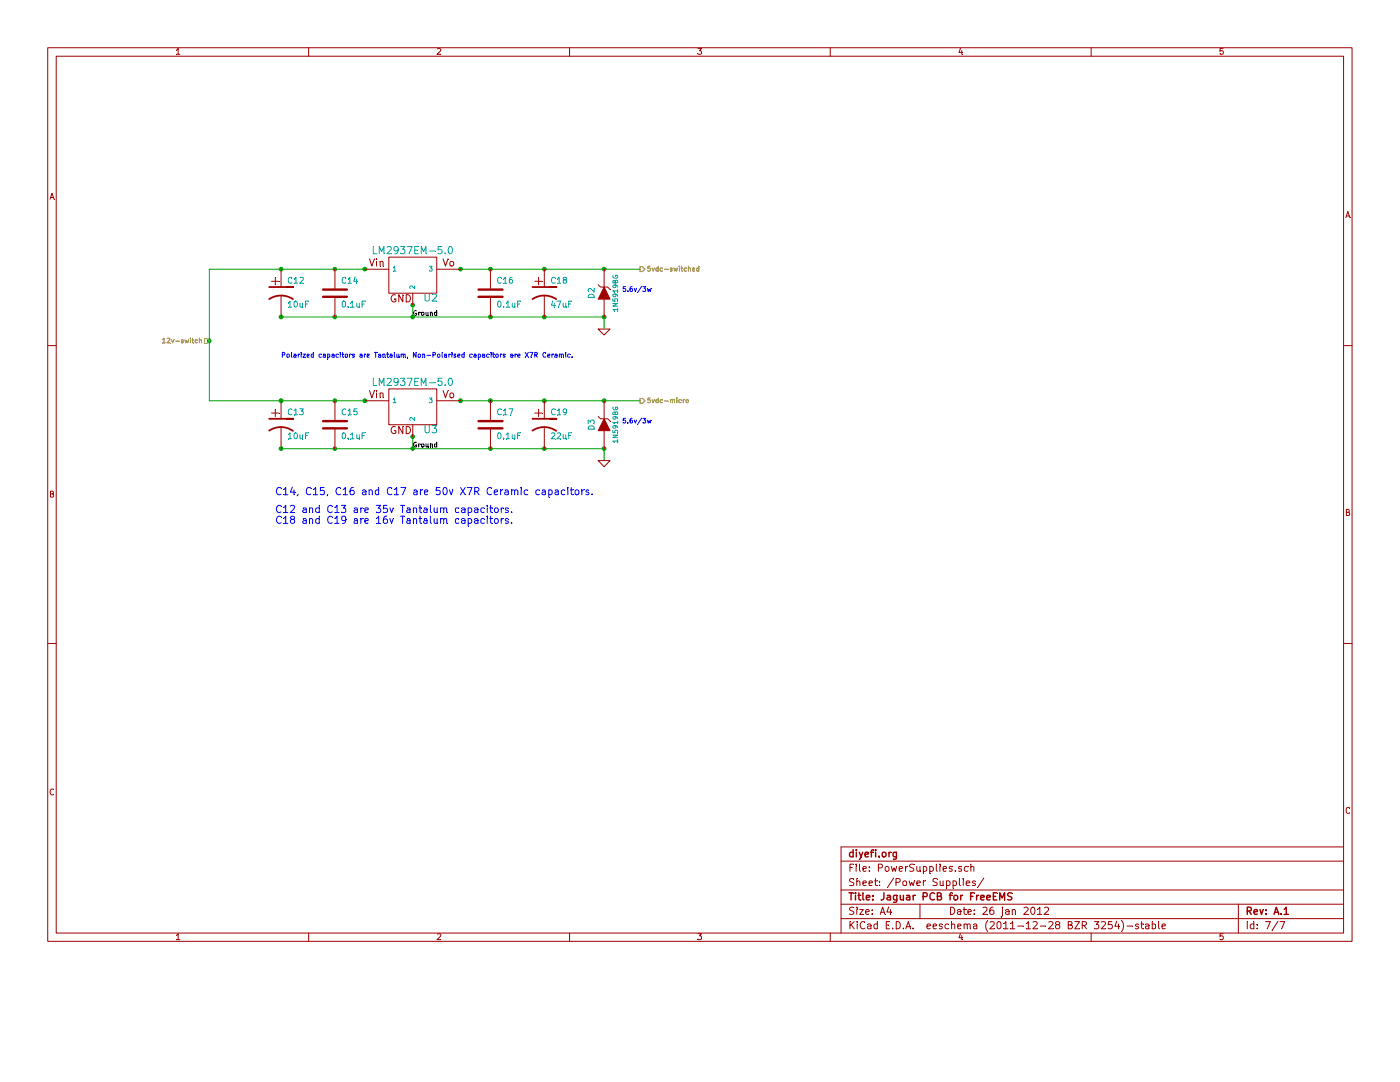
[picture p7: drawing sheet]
EESchema Schematic File Version 2  date Thu 26 Jan 2012 03:16:21 AM EST
LIBS:power
LIBS:device
LIBS:transistors
LIBS:conn
LIBS:linear
LIBS:regul
LIBS:74xx
LIBS:analog_switches
LIBS:motorola
LIBS:interface
LIBS:opto
LIBS:atmel
LIBS:contrib
LIBS:mc9s12xdp512
LIBS:ft232rl
LIBS:lm2937et
LIBS:usb_b
LIBS:freeEMS_lib
LIBS:mpx4100a
LIBS:Jaguar-cache
EELAYER 24  0
EELAYER END
$Descr A4 11700 8267
Sheet 7 7
Title "Jaguar PCB for FreeEMS"
Date "26 jan 2012"
Rev "A.1"
Comp "diyefi.org"
Comment1 ""
Comment2 ""
Comment3 ""
Comment4 ""
$EndDescr
Text Notes 2300 4150 0    60   ~ 0
C14, C15, C16 and C17 are 50v X7R Ceramic capacitors.
Text Notes 2300 4300 0    60   ~ 0
C12 and C13 are 35v Tantalum capacitors.\nC18 and C19 are 16v Tantalum capacitors.
Connection ~ 1750 2850
Wire Wire Line
	1750 3350 1750 2250
Wire Wire Line
	5050 3850 5050 3750
Wire Wire Line
	5050 2750 5050 2650
Wire Wire Line
	5050 3750 2350 3750
Connection ~ 3450 3750
Wire Wire Line
	3450 3650 3450 3750
Wire Wire Line
	1750 3350 3050 3350
Wire Wire Line
	5050 2650 2350 2650
Wire Wire Line
	1750 2250 3050 2250
Wire Wire Line
	3850 2250 5350 2250
Wire Wire Line
	3850 3350 5350 3350
Connection ~ 2350 2250
Connection ~ 2800 2250
Connection ~ 3050 2250
Connection ~ 3850 2250
Connection ~ 4100 2250
Connection ~ 4550 2250
Connection ~ 4550 2650
Connection ~ 4100 2650
Connection ~ 3450 2550
Connection ~ 2800 2650
Connection ~ 2350 2650
Connection ~ 2350 3350
Connection ~ 2800 3350
Connection ~ 3050 3350
Connection ~ 2800 3750
Connection ~ 2350 3750
Connection ~ 3450 3650
Connection ~ 3850 3350
Connection ~ 4100 3350
Connection ~ 4100 3750
Connection ~ 4550 3350
Connection ~ 4550 3750
Wire Wire Line
	3450 2550 3450 2650
Connection ~ 3450 2650
Connection ~ 5050 2250
Connection ~ 5050 2650
Connection ~ 5050 3350
Connection ~ 5050 3750
Text HLabel 1750 2850 0    40   Input ~ 0
12v-switch
$Comp
L GND #PWR060
U 1 1
P 5050 3850
F 0 "#PWR060" H 5050 3850 30  0001 C CNN
F 1 "GND" H 5050 3780 30  0001 C CNN
	1    5050 3850
	1    0    0    -1  
$EndComp
$Comp
L GND #PWR061
U 1 1
P 5050 2750
F 0 "#PWR061" H 5050 2750 30  0001 C CNN
F 1 "GND" H 5050 2680 30  0001 C CNN
	1    5050 2750
	1    0    0    -1  
$EndComp
Text Label 3450 2650 0    40   ~ 0
Ground
Text Label 3450 3750 0    40   ~ 0
Ground
Text Notes 2350 3000 0    40   ~ 0
Polarized capacitors are Tantalum, Non-Polarised capacitors are X7R Ceramic.
Text Notes 5200 3550 0    40   ~ 0
5.6v/3w
Text Notes 5200 2450 0    40   ~ 0
5.6v/3w
$Comp
L ZENER D3
U 1 1
P 5050 3550
F 0 "D3" H 5050 3650 50  0000 C CNN
F 1 "1N5919BG" H 5050 3450 40  0000 C CNN
	1    5050 3550
	0    -1   -1   0   
$EndComp
$Comp
L ZENER D2
U 1 1
P 5050 2450
F 0 "D2" H 5050 2550 50  0000 C CNN
F 1 "1N5919BG" H 5050 2350 40  0000 C CNN
	1    5050 2450
	0    -1   -1   0   
$EndComp
$Comp
L CP1 C13
U 1 1
P 2350 3550
F 0 "C13" H 2400 3650 50  0000 L CNN
F 1 "10uF" H 2400 3450 50  0000 L CNN
	1    2350 3550
	1    0    0    -1  
$EndComp
$Comp
L C C15
U 1 1
P 2800 3550
F 0 "C15" H 2850 3650 50  0000 L CNN
F 1 "0.1uF" H 2850 3450 50  0000 L CNN
	1    2800 3550
	1    0    0    -1  
$EndComp
$Comp
L LM2937EM-5.0 U3
U 1 1
P 3450 3400
F 0 "U3" H 3600 3204 60  0000 C CNN
F 1 "LM2937EM-5.0" H 3450 3600 60  0000 C CNN
	1    3450 3400
	1    0    0    -1  
$EndComp
$Comp
L C C17
U 1 1
P 4100 3550
F 0 "C17" H 4150 3650 50  0000 L CNN
F 1 "0.1uF" H 4150 3450 50  0000 L CNN
	1    4100 3550
	1    0    0    -1  
$EndComp
$Comp
L CP1 C19
U 1 1
P 4550 3550
F 0 "C19" H 4600 3650 50  0000 L CNN
F 1 "22uF" H 4600 3450 50  0000 L CNN
	1    4550 3550
	1    0    0    -1  
$EndComp
Text HLabel 5350 2250 2    40   Output ~ 0
5vdc-switched
Text HLabel 5350 3350 2    40   Output ~ 0
5vdc-micro
$Comp
L CP1 C18
U 1 1
P 4550 2450
F 0 "C18" H 4600 2550 50  0000 L CNN
F 1 "47uF" H 4600 2350 50  0000 L CNN
	1    4550 2450
	1    0    0    -1  
$EndComp
$Comp
L C C16
U 1 1
P 4100 2450
F 0 "C16" H 4150 2550 50  0000 L CNN
F 1 "0.1uF" H 4150 2350 50  0000 L CNN
	1    4100 2450
	1    0    0    -1  
$EndComp
$Comp
L LM2937EM-5.0 U2
U 1 1
P 3450 2300
F 0 "U2" H 3600 2104 60  0000 C CNN
F 1 "LM2937EM-5.0" H 3450 2500 60  0000 C CNN
	1    3450 2300
	1    0    0    -1  
$EndComp
$Comp
L C C14
U 1 1
P 2800 2450
F 0 "C14" H 2850 2550 50  0000 L CNN
F 1 "0.1uF" H 2850 2350 50  0000 L CNN
	1    2800 2450
	1    0    0    -1  
$EndComp
$Comp
L CP1 C12
U 1 1
P 2350 2450
F 0 "C12" H 2400 2550 50  0000 L CNN
F 1 "10uF" H 2400 2350 50  0000 L CNN
	1    2350 2450
	1    0    0    -1  
$EndComp
$EndSCHEMATC
